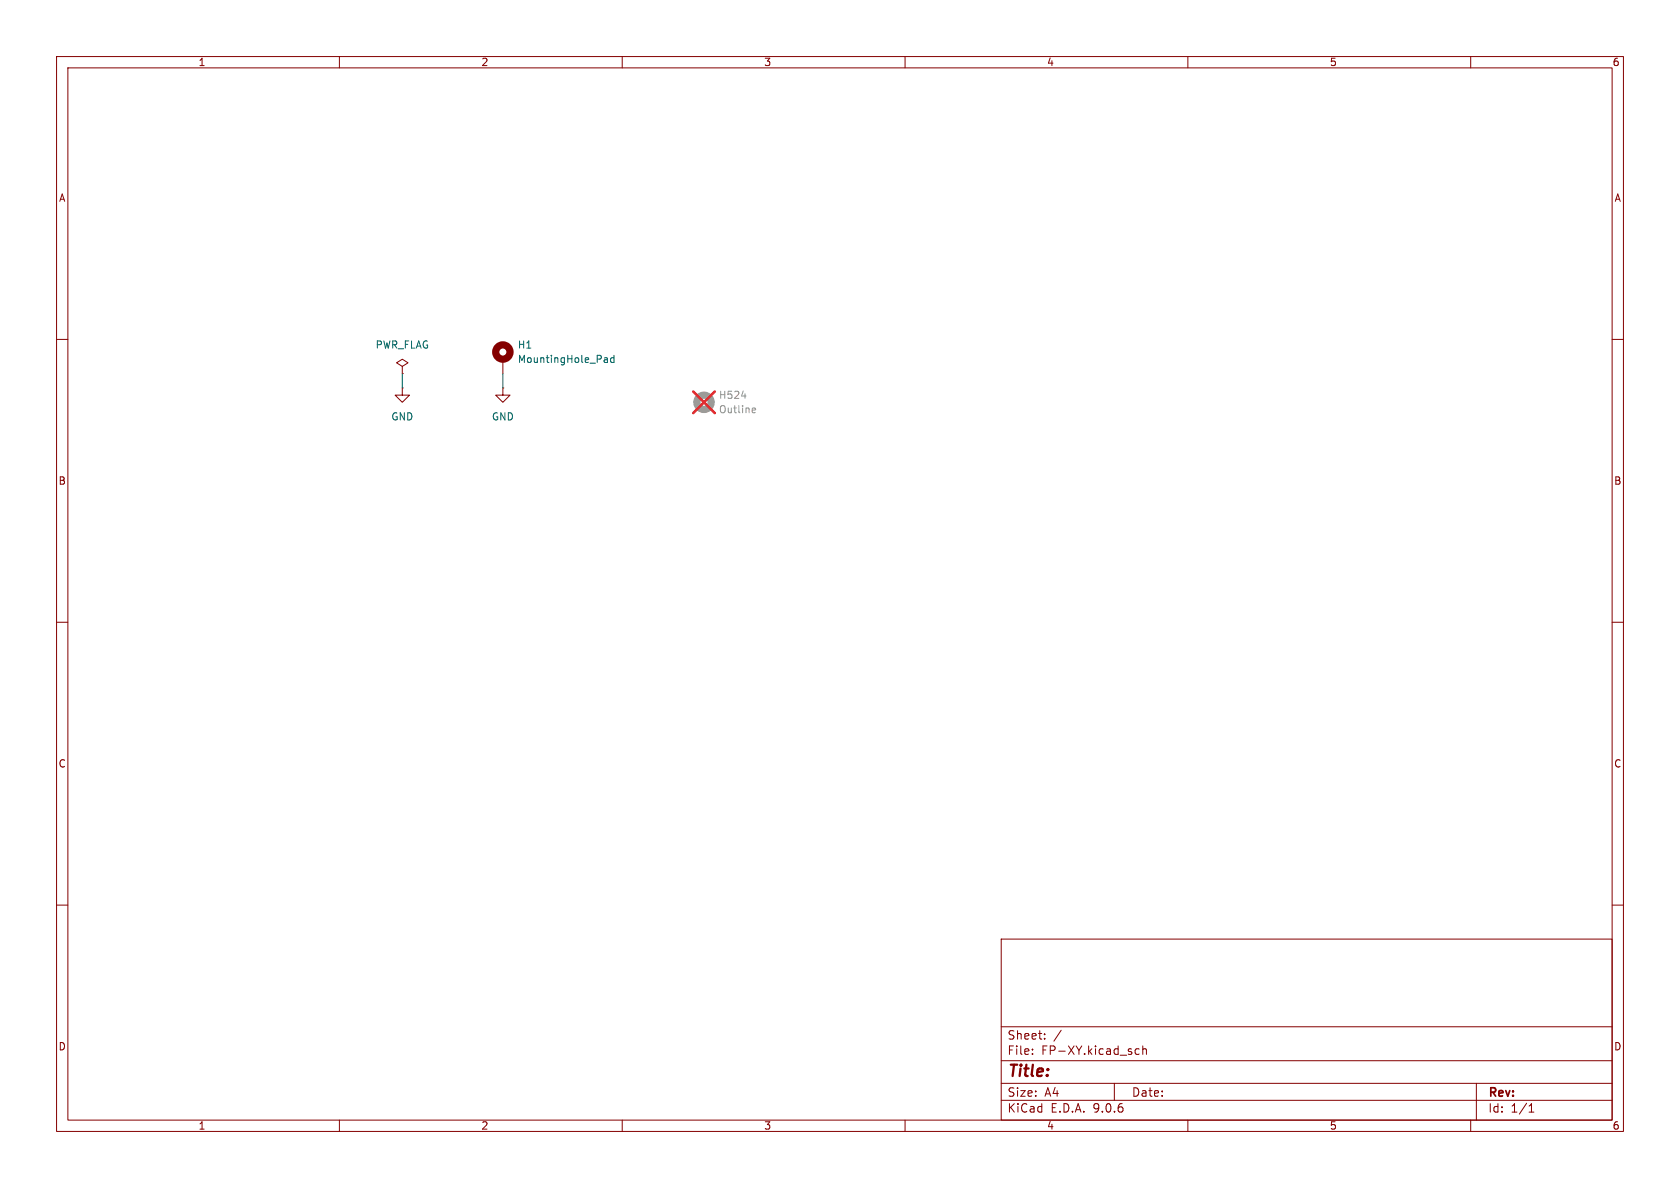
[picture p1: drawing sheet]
<svg xmlns="http://www.w3.org/2000/svg" width="297mm" height="210mm" viewBox="0 0 297 210" stroke-linecap="round" stroke-linejoin="round" font-family="sans-serif">
<g fill="none" stroke="#840000" stroke-width=".18">
<path d="M10 10h277v190h-277zM12 12h273v186h-273zM60 10v2M110 10v2M160 10v2M210 10v2M260 10v2M10 60h2M71.1 68.6v1.3h1.3l-1.3 1.2-1.3-1.2h1.3M71.1 68.6h.1M71.1 64.8l1-.7-1-.6-1 .6 1 .7v1.2M71.1 66h.1"/>
<path d="M88.9 68.6v1.3h1.3l-1.3 1.2-1.3-1.2h1.3M88.9 68.6h.1M88.9 63.5v2.5M285 60h2M10 110h2M285 110h2M10 160h2M177 166h108v32h-108zM285 160h2M60 198v2M110 198v2M160 198v2"/>
<path d="M177 194.5h108M177 191.5h108M177 187.5h108M177 181.5h108M182.5 186.3v.1M182.5 185.5v.1M184.7 183.6v.1M184.7 182.8v.1M187.6 182.1l-1.3 2M197 191.5v3M200.7 186.1l.3 .3 .4-.1M201.4 185.5l-.4-.1-.3 .3"/>
<path d="M202 185.5l.2-.1 .4 .1 .1 .9M202 184.9v1.5M210 198v2M260 198v2M261 191.5v6.5M270.3 196.6h.9M270.3 195.5l.4-.4v1.5"/>
</g>
<circle cx="88.9" cy="62.2" r="1.27" fill="none" stroke="#840000" stroke-width="1.3"/>
<path d="M107 63.2l.3 .1 .1 .8M107.4 64l-.4 .1M107.4 63.5l-.4 .1M108.5 63.3l-.3-.1-.3 .3 .2 .5h.4M108.5 62.8v1.3" fill="none" stroke="#006464" stroke-width=".18"/>
<circle cx="124.5" cy="71.1" r="1.27" fill="none" stroke="#9c9b98" stroke-width="1.3"/>
<path d="M131.1 70h.8M133.2 72.1l.3 .1 .1 .2-.6 .1M133.5 72.9l-.3 .1" fill="none" stroke="#939391" stroke-width=".18"/>
<path d="M122.6 69.2l3.8 3.8M126.4 69.2l-3.8 3.8" fill="none" stroke="#e12e31" stroke-width=".46"/>
<path d="M71.1 66v2.6M88.9 66v2.6" fill="none" stroke="#009600" stroke-width=".18"/>
<text font-size="2.8" fill="#840000" x="178" y="190.9">Title:</text>
<g font-size="2.1" fill="#840000">
<text x="178" y="184">Sheet:</text>
<text x="178" y="186.7">File:</text>
<text x="184.1" y="186.7">FP-XY.kicad_sch</text>
<text x="178" y="196.9">KiCad</text>
<text x="178" y="194.1">Size:</text>
<text x="184.7" y="194.1">A4</text>
<text x="185.7" y="196.9">E.D.A.</text>
<text x="193.3" y="196.9">9.0.6</text>
<text x="200" y="194.1">Date:</text>
<text x="263" y="194.3">Rev:</text>
<text x="263" y="196.9">Id:</text>
<text x="267.1" y="196.9">1/1</text>
</g>
<g font-size="1.8" fill="#840000">
<text x="35" y="11.9">1</text>
<text x="85" y="11.9">2</text>
<text x="135" y="11.9">3</text>
<text x="185" y="11.9">4</text>
<text x="235" y="11.9">5</text>
<text x="285" y="11.9">6</text>
<text x="10.3" y="35.9">A</text>
<text x="285.3" y="35.9">A</text>
<text x="10.3" y="85.9">B</text>
<text x="285.3" y="85.9">B</text>
<text x="10.3" y="135.9">C</text>
<text x="285.3" y="135.9">C</text>
<text x="10.3" y="185.9">D</text>
<text x="285.3" y="185.9">D</text>
<text x="35" y="199.9">1</text>
<text x="85" y="199.9">2</text>
<text x="135" y="199.9">3</text>
<text x="185" y="199.9">4</text>
<text x="235" y="199.9">5</text>
<text x="285" y="199.9">6</text>
</g>
<g font-size="1.8" fill="#006464">
<text x="66.3" y="61.8">PWR_FLAG</text>
<text x="91.4" y="61.8">H1</text>
<text x="91.4" y="64.4">MountingHole_Pad</text>
<text x="69.1" y="74.5">GND</text>
<text x="86.9" y="74.5">GND</text>
</g>
<g font-size="1.8" fill="#939391">
<text x="127" y="70.7">H524</text>
<text x="127" y="73.3">Outline</text>
</g>
</svg>
